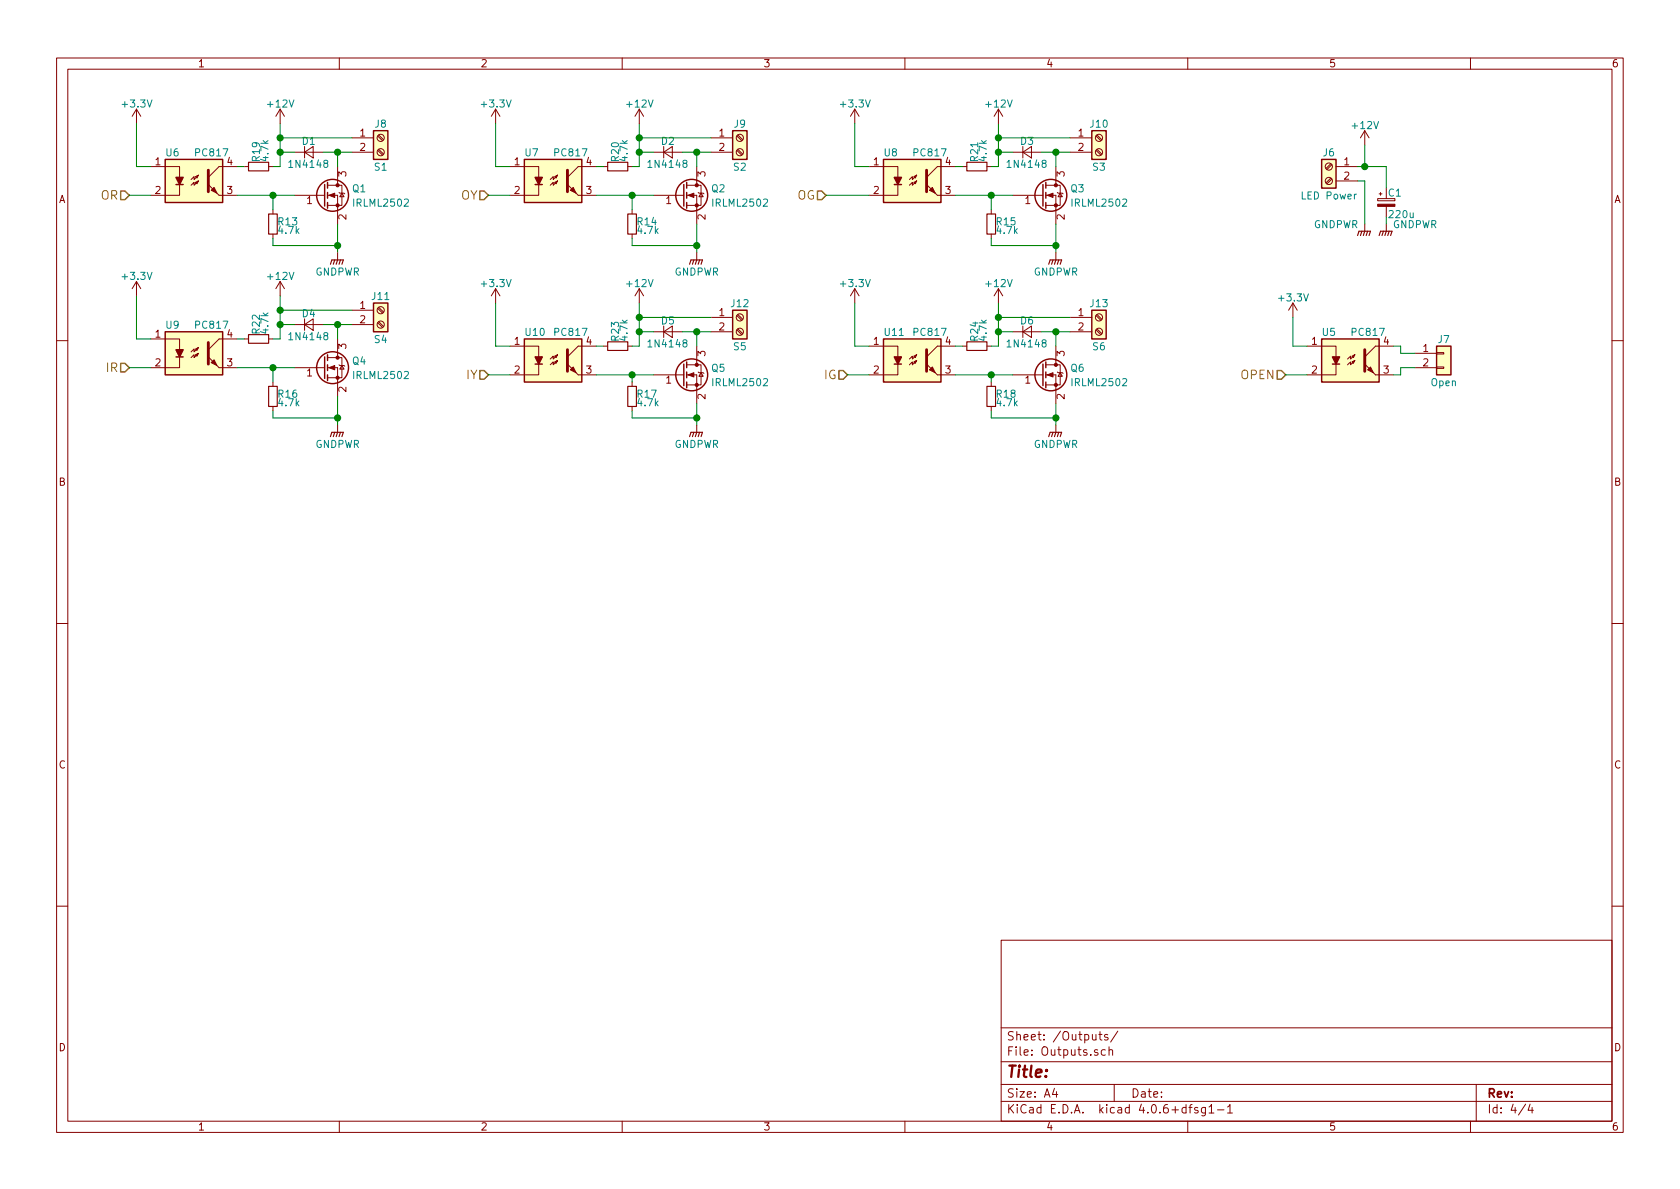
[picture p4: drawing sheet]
EESchema Schematic File Version 2
LIBS:power
LIBS:device
LIBS:switches
LIBS:relays
LIBS:motors
LIBS:transistors
LIBS:conn
LIBS:linear
LIBS:regul
LIBS:74xx
LIBS:cmos4000
LIBS:adc-dac
LIBS:memory
LIBS:xilinx
LIBS:microcontrollers
LIBS:dsp
LIBS:microchip
LIBS:analog_switches
LIBS:motorola
LIBS:texas
LIBS:intel
LIBS:audio
LIBS:interface
LIBS:digital-audio
LIBS:philips
LIBS:display
LIBS:cypress
LIBS:siliconi
LIBS:opto
LIBS:atmel
LIBS:contrib
LIBS:valves
LIBS:bluepill
LIBS:Connector
LIBS:bluepill-cache
EELAYER 25 0
EELAYER END
$Descr A4 11693 8268
encoding utf-8
Sheet 4 4
Title ""
Date ""
Rev ""
Comp ""
Comment1 ""
Comment2 ""
Comment3 ""
Comment4 ""
$EndDescr
$Comp
L PC817 U11
U 1 1
P 6350 2500
F 0 "U11" H 6150 2700 50  0000 L CNN
F 1 "PC817" H 6350 2700 50  0000 L CNN
F 2 "Housings_DIP:DIP-4_W7.62mm" H 6150 2300 50  0001 L CIN
F 3 "" H 6350 2500 50  0001 L CNN
	1    6350 2500
	1    0    0    -1  
$EndComp
Text HLabel 8950 2600 0    60   Input ~ 0
OPEN
Text HLabel 900  1350 0    60   Input ~ 0
OR
Text HLabel 3400 1350 0    60   Input ~ 0
OY
Text HLabel 5750 1350 0    60   Input ~ 0
OG
Text HLabel 900  2550 0    60   Input ~ 0
IR
Text HLabel 3400 2600 0    60   Input ~ 0
IY
Text HLabel 5900 2600 0    60   Input ~ 0
IG
$Comp
L R_Small R18
U 1 1
P 6900 2750
F 0 "R18" H 6930 2770 50  0000 L CNN
F 1 "4.7k" H 6930 2710 50  0000 L CNN
F 2 "Resistors_SMD:R_0603_HandSoldering" H 6900 2750 50  0001 C CNN
F 3 "" H 6900 2750 50  0001 C CNN
	1    6900 2750
	1    0    0    -1  
$EndComp
$Comp
L Q_NMOS_GSD Q6
U 1 1
P 7250 2600
F 0 "Q6" H 7450 2650 50  0000 L CNN
F 1 "IRLML2502" H 7450 2550 50  0000 L CNN
F 2 "TO_SOT_Packages_SMD:SOT-23" H 7450 2700 50  0001 C CNN
F 3 "" H 7250 2600 50  0001 C CNN
	1    7250 2600
	1    0    0    -1  
$EndComp
$Comp
L Screw_Terminal_01x02 J13
U 1 1
P 7650 2200
F 0 "J13" H 7650 2300 50  0000 C CNN
F 1 "S6" H 7650 2000 50  0000 C CNN
F 2 "TerminalBlock:TerminalBlock_bornier-2_P5.08mm" H 7650 2200 50  0001 C CNN
F 3 "" H 7650 2200 50  0001 C CNN
	1    7650 2200
	1    0    0    -1  
$EndComp
$Comp
L PC817 U10
U 1 1
P 3850 2500
F 0 "U10" H 3650 2700 50  0000 L CNN
F 1 "PC817" H 3850 2700 50  0000 L CNN
F 2 "Housings_DIP:DIP-4_W7.62mm" H 3650 2300 50  0001 L CIN
F 3 "" H 3850 2500 50  0001 L CNN
	1    3850 2500
	1    0    0    -1  
$EndComp
$Comp
L R_Small R17
U 1 1
P 4400 2750
F 0 "R17" H 4430 2770 50  0000 L CNN
F 1 "4.7k" H 4430 2710 50  0000 L CNN
F 2 "Resistors_SMD:R_0603_HandSoldering" H 4400 2750 50  0001 C CNN
F 3 "" H 4400 2750 50  0001 C CNN
	1    4400 2750
	1    0    0    -1  
$EndComp
$Comp
L Screw_Terminal_01x02 J12
U 1 1
P 5150 2200
F 0 "J12" H 5150 2300 50  0000 C CNN
F 1 "S5" H 5150 2000 50  0000 C CNN
F 2 "TerminalBlock:TerminalBlock_bornier-2_P5.08mm" H 5150 2200 50  0001 C CNN
F 3 "" H 5150 2200 50  0001 C CNN
	1    5150 2200
	1    0    0    -1  
$EndComp
$Comp
L PC817 U9
U 1 1
P 1350 2450
F 0 "U9" H 1150 2650 50  0000 L CNN
F 1 "PC817" H 1350 2650 50  0000 L CNN
F 2 "Housings_DIP:DIP-4_W7.62mm" H 1150 2250 50  0001 L CIN
F 3 "" H 1350 2450 50  0001 L CNN
	1    1350 2450
	1    0    0    -1  
$EndComp
$Comp
L R_Small R16
U 1 1
P 1900 2750
F 0 "R16" H 1930 2770 50  0000 L CNN
F 1 "4.7k" H 1930 2710 50  0000 L CNN
F 2 "Resistors_SMD:R_0603_HandSoldering" H 1900 2750 50  0001 C CNN
F 3 "" H 1900 2750 50  0001 C CNN
	1    1900 2750
	1    0    0    -1  
$EndComp
$Comp
L Q_NMOS_GSD Q4
U 1 1
P 2250 2550
F 0 "Q4" H 2450 2600 50  0000 L CNN
F 1 "IRLML2502" H 2450 2500 50  0000 L CNN
F 2 "TO_SOT_Packages_SMD:SOT-23" H 2450 2650 50  0001 C CNN
F 3 "" H 2250 2550 50  0001 C CNN
	1    2250 2550
	1    0    0    -1  
$EndComp
$Comp
L Screw_Terminal_01x02 J11
U 1 1
P 2650 2150
F 0 "J11" H 2650 2250 50  0000 C CNN
F 1 "S4" H 2650 1950 50  0000 C CNN
F 2 "TerminalBlock:TerminalBlock_bornier-2_P5.08mm" H 2650 2150 50  0001 C CNN
F 3 "" H 2650 2150 50  0001 C CNN
	1    2650 2150
	1    0    0    -1  
$EndComp
$Comp
L PC817 U8
U 1 1
P 6350 1250
F 0 "U8" H 6150 1450 50  0000 L CNN
F 1 "PC817" H 6350 1450 50  0000 L CNN
F 2 "Housings_DIP:DIP-4_W7.62mm" H 6150 1050 50  0001 L CIN
F 3 "" H 6350 1250 50  0001 L CNN
	1    6350 1250
	1    0    0    -1  
$EndComp
$Comp
L R_Small R15
U 1 1
P 6900 1550
F 0 "R15" H 6930 1570 50  0000 L CNN
F 1 "4.7k" H 6930 1510 50  0000 L CNN
F 2 "Resistors_SMD:R_0603_HandSoldering" H 6900 1550 50  0001 C CNN
F 3 "" H 6900 1550 50  0001 C CNN
	1    6900 1550
	1    0    0    -1  
$EndComp
$Comp
L Q_NMOS_GSD Q3
U 1 1
P 7250 1350
F 0 "Q3" H 7450 1400 50  0000 L CNN
F 1 "IRLML2502" H 7450 1300 50  0000 L CNN
F 2 "TO_SOT_Packages_SMD:SOT-23" H 7450 1450 50  0001 C CNN
F 3 "" H 7250 1350 50  0001 C CNN
	1    7250 1350
	1    0    0    -1  
$EndComp
$Comp
L Screw_Terminal_01x02 J10
U 1 1
P 7650 950
F 0 "J10" H 7650 1050 50  0000 C CNN
F 1 "S3" H 7650 750 50  0000 C CNN
F 2 "TerminalBlock:TerminalBlock_bornier-2_P5.08mm" H 7650 950 50  0001 C CNN
F 3 "" H 7650 950 50  0001 C CNN
	1    7650 950 
	1    0    0    -1  
$EndComp
$Comp
L PC817 U7
U 1 1
P 3850 1250
F 0 "U7" H 3650 1450 50  0000 L CNN
F 1 "PC817" H 3850 1450 50  0000 L CNN
F 2 "Housings_DIP:DIP-4_W7.62mm" H 3650 1050 50  0001 L CIN
F 3 "" H 3850 1250 50  0001 L CNN
	1    3850 1250
	1    0    0    -1  
$EndComp
$Comp
L R_Small R14
U 1 1
P 4400 1550
F 0 "R14" H 4430 1570 50  0000 L CNN
F 1 "4.7k" H 4430 1510 50  0000 L CNN
F 2 "Resistors_SMD:R_0603_HandSoldering" H 4400 1550 50  0001 C CNN
F 3 "" H 4400 1550 50  0001 C CNN
	1    4400 1550
	1    0    0    -1  
$EndComp
$Comp
L Q_NMOS_GSD Q2
U 1 1
P 4750 1350
F 0 "Q2" H 4950 1400 50  0000 L CNN
F 1 "IRLML2502" H 4950 1300 50  0000 L CNN
F 2 "TO_SOT_Packages_SMD:SOT-23" H 4950 1450 50  0001 C CNN
F 3 "" H 4750 1350 50  0001 C CNN
	1    4750 1350
	1    0    0    -1  
$EndComp
$Comp
L Screw_Terminal_01x02 J9
U 1 1
P 5150 950
F 0 "J9" H 5150 1050 50  0000 C CNN
F 1 "S2" H 5150 750 50  0000 C CNN
F 2 "TerminalBlock:TerminalBlock_bornier-2_P5.08mm" H 5150 950 50  0001 C CNN
F 3 "" H 5150 950 50  0001 C CNN
	1    5150 950 
	1    0    0    -1  
$EndComp
$Comp
L PC817 U6
U 1 1
P 1350 1250
F 0 "U6" H 1150 1450 50  0000 L CNN
F 1 "PC817" H 1350 1450 50  0000 L CNN
F 2 "Housings_DIP:DIP-4_W7.62mm" H 1150 1050 50  0001 L CIN
F 3 "" H 1350 1250 50  0001 L CNN
	1    1350 1250
	1    0    0    -1  
$EndComp
$Comp
L R_Small R13
U 1 1
P 1900 1550
F 0 "R13" H 1930 1570 50  0000 L CNN
F 1 "4.7k" H 1930 1510 50  0000 L CNN
F 2 "Resistors_SMD:R_0603_HandSoldering" H 1900 1550 50  0001 C CNN
F 3 "" H 1900 1550 50  0001 C CNN
	1    1900 1550
	1    0    0    -1  
$EndComp
$Comp
L Q_NMOS_GSD Q1
U 1 1
P 2250 1350
F 0 "Q1" H 2450 1400 50  0000 L CNN
F 1 "IRLML2502" H 2450 1300 50  0000 L CNN
F 2 "TO_SOT_Packages_SMD:SOT-23" H 2450 1450 50  0001 C CNN
F 3 "" H 2250 1350 50  0001 C CNN
	1    2250 1350
	1    0    0    -1  
$EndComp
$Comp
L Screw_Terminal_01x02 J8
U 1 1
P 2650 950
F 0 "J8" H 2650 1050 50  0000 C CNN
F 1 "S1" H 2650 750 50  0000 C CNN
F 2 "TerminalBlock:TerminalBlock_bornier-2_P5.08mm" H 2650 950 50  0001 C CNN
F 3 "" H 2650 950 50  0001 C CNN
	1    2650 950 
	1    0    0    -1  
$EndComp
$Comp
L PC817 U5
U 1 1
P 9400 2500
F 0 "U5" H 9200 2700 50  0000 L CNN
F 1 "PC817" H 9400 2700 50  0000 L CNN
F 2 "Housings_DIP:DIP-4_W7.62mm_LongPads" H 9200 2300 50  0001 L CIN
F 3 "" H 9400 2500 50  0001 L CNN
	1    9400 2500
	1    0    0    -1  
$EndComp
$Comp
L Conn_01x02 J7
U 1 1
P 10050 2450
F 0 "J7" H 10050 2550 50  0000 C CNN
F 1 "Open" H 10050 2250 50  0000 C CNN
F 2 "Connectors_JST:JST_EH_B02B-EH-A_02x2.50mm_Straight" H 10050 2450 50  0001 C CNN
F 3 "" H 10050 2450 50  0001 C CNN
	1    10050 2450
	1    0    0    -1  
$EndComp
$Comp
L +3.3V #PWR46
U 1 1
P 9000 2200
F 0 "#PWR46" H 9000 2050 50  0001 C CNN
F 1 "+3.3V" H 9000 2340 50  0000 C CNN
F 2 "" H 9000 2200 50  0001 C CNN
F 3 "" H 9000 2200 50  0001 C CNN
	1    9000 2200
	1    0    0    -1  
$EndComp
$Comp
L Screw_Terminal_01x02 J6
U 1 1
P 9250 1150
F 0 "J6" H 9250 1250 50  0000 C CNN
F 1 "LED Power" H 9250 950 50  0000 C CNN
F 2 "TerminalBlock:TerminalBlock_bornier-2_P5.08mm" H 9250 1150 50  0001 C CNN
F 3 "" H 9250 1150 50  0001 C CNN
	1    9250 1150
	-1   0    0    -1  
$EndComp
$Comp
L +12V #PWR47
U 1 1
P 9500 1000
F 0 "#PWR47" H 9500 850 50  0001 C CNN
F 1 "+12V" H 9500 1140 50  0000 C CNN
F 2 "" H 9500 1000 50  0001 C CNN
F 3 "" H 9500 1000 50  0001 C CNN
	1    9500 1000
	1    0    0    -1  
$EndComp
$Comp
L CP_Small C1
U 1 1
P 9650 1400
F 0 "C1" H 9660 1470 50  0000 L CNN
F 1 "220u" H 9660 1320 50  0000 L CNN
F 2 "Capacitors_THT:CP_Radial_D10.0mm_P3.50mm" H 9650 1400 50  0001 C CNN
F 3 "" H 9650 1400 50  0001 C CNN
	1    9650 1400
	1    0    0    -1  
$EndComp
$Comp
L Q_NMOS_GSD Q5
U 1 1
P 4750 2600
F 0 "Q5" H 4950 2650 50  0000 L CNN
F 1 "IRLML2502" H 4950 2550 50  0000 L CNN
F 2 "TO_SOT_Packages_SMD:SOT-23" H 4950 2700 50  0001 C CNN
F 3 "" H 4750 2600 50  0001 C CNN
	1    4750 2600
	1    0    0    -1  
$EndComp
$Comp
L GNDPWR #PWR45
U 1 1
P 7350 2950
F 0 "#PWR45" H 7350 2750 50  0001 C CNN
F 1 "GNDPWR" H 7350 2820 50  0000 C CNN
F 2 "" H 7350 2900 50  0001 C CNN
F 3 "" H 7350 2900 50  0001 C CNN
	1    7350 2950
	1    0    0    -1  
$EndComp
$Comp
L GNDPWR #PWR49
U 1 1
P 9650 1550
F 0 "#PWR49" H 9650 1350 50  0001 C CNN
F 1 "GNDPWR" H 9850 1550 50  0000 C CNN
F 2 "" H 9650 1500 50  0001 C CNN
F 3 "" H 9650 1500 50  0001 C CNN
	1    9650 1550
	1    0    0    -1  
$EndComp
$Comp
L GNDPWR #PWR48
U 1 1
P 9500 1550
F 0 "#PWR48" H 9500 1350 50  0001 C CNN
F 1 "GNDPWR" H 9300 1550 50  0000 C CNN
F 2 "" H 9500 1500 50  0001 C CNN
F 3 "" H 9500 1500 50  0001 C CNN
	1    9500 1550
	1    0    0    -1  
$EndComp
$Comp
L R_Small R19
U 1 1
P 1800 1150
F 0 "R19" H 1830 1170 50  0000 L CNN
F 1 "4.7k" H 1830 1110 50  0000 L CNN
F 2 "Resistors_SMD:R_0603_HandSoldering" H 1800 1150 50  0001 C CNN
F 3 "" H 1800 1150 50  0001 C CNN
	1    1800 1150
	0    -1   -1   0   
$EndComp
$Comp
L R_Small R20
U 1 1
P 4300 1150
F 0 "R20" H 4330 1170 50  0000 L CNN
F 1 "4.7k" H 4330 1110 50  0000 L CNN
F 2 "Resistors_SMD:R_0603_HandSoldering" H 4300 1150 50  0001 C CNN
F 3 "" H 4300 1150 50  0001 C CNN
	1    4300 1150
	0    -1   -1   0   
$EndComp
$Comp
L R_Small R21
U 1 1
P 6800 1150
F 0 "R21" H 6830 1170 50  0000 L CNN
F 1 "4.7k" H 6830 1110 50  0000 L CNN
F 2 "Resistors_SMD:R_0603_HandSoldering" H 6800 1150 50  0001 C CNN
F 3 "" H 6800 1150 50  0001 C CNN
	1    6800 1150
	0    -1   -1   0   
$EndComp
$Comp
L R_Small R22
U 1 1
P 1800 2350
F 0 "R22" H 1830 2370 50  0000 L CNN
F 1 "4.7k" H 1830 2310 50  0000 L CNN
F 2 "Resistors_SMD:R_0603_HandSoldering" H 1800 2350 50  0001 C CNN
F 3 "" H 1800 2350 50  0001 C CNN
	1    1800 2350
	0    -1   -1   0   
$EndComp
$Comp
L R_Small R23
U 1 1
P 4300 2400
F 0 "R23" H 4330 2420 50  0000 L CNN
F 1 "4.7k" H 4330 2360 50  0000 L CNN
F 2 "Resistors_SMD:R_0603_HandSoldering" H 4300 2400 50  0001 C CNN
F 3 "" H 4300 2400 50  0001 C CNN
	1    4300 2400
	0    -1   -1   0   
$EndComp
$Comp
L R_Small R24
U 1 1
P 6800 2400
F 0 "R24" H 6830 2420 50  0000 L CNN
F 1 "4.7k" H 6830 2360 50  0000 L CNN
F 2 "Resistors_SMD:R_0603_HandSoldering" H 6800 2400 50  0001 C CNN
F 3 "" H 6800 2400 50  0001 C CNN
	1    6800 2400
	0    -1   -1   0   
$EndComp
$Comp
L D_Small D6
U 1 1
P 7150 2300
F 0 "D6" H 7100 2380 50  0000 L CNN
F 1 "1N4148" H 7000 2220 50  0000 L CNN
F 2 "Diodes_SMD:D_MiniMELF" V 7150 2300 50  0001 C CNN
F 3 "" V 7150 2300 50  0001 C CNN
	1    7150 2300
	1    0    0    -1  
$EndComp
$Comp
L D_Small D5
U 1 1
P 4650 2300
F 0 "D5" H 4600 2380 50  0000 L CNN
F 1 "1N4148" H 4500 2220 50  0000 L CNN
F 2 "Diodes_SMD:D_MiniMELF" V 4650 2300 50  0001 C CNN
F 3 "" V 4650 2300 50  0001 C CNN
	1    4650 2300
	1    0    0    -1  
$EndComp
$Comp
L D_Small D4
U 1 1
P 2150 2250
F 0 "D4" H 2100 2330 50  0000 L CNN
F 1 "1N4148" H 2000 2170 50  0000 L CNN
F 2 "Diodes_SMD:D_MiniMELF" V 2150 2250 50  0001 C CNN
F 3 "" V 2150 2250 50  0001 C CNN
	1    2150 2250
	1    0    0    -1  
$EndComp
$Comp
L D_Small D3
U 1 1
P 7150 1050
F 0 "D3" H 7100 1130 50  0000 L CNN
F 1 "1N4148" H 7000 970 50  0000 L CNN
F 2 "Diodes_SMD:D_MiniMELF" V 7150 1050 50  0001 C CNN
F 3 "" V 7150 1050 50  0001 C CNN
	1    7150 1050
	1    0    0    -1  
$EndComp
$Comp
L D_Small D2
U 1 1
P 4650 1050
F 0 "D2" H 4600 1130 50  0000 L CNN
F 1 "1N4148" H 4500 970 50  0000 L CNN
F 2 "Diodes_SMD:D_MiniMELF" V 4650 1050 50  0001 C CNN
F 3 "" V 4650 1050 50  0001 C CNN
	1    4650 1050
	1    0    0    -1  
$EndComp
$Comp
L D_Small D1
U 1 1
P 2150 1050
F 0 "D1" H 2100 1130 50  0000 L CNN
F 1 "1N4148" H 2000 970 50  0000 L CNN
F 2 "Diodes_SMD:D_MiniMELF" V 2150 1050 50  0001 C CNN
F 3 "" V 2150 1050 50  0001 C CNN
	1    2150 1050
	1    0    0    -1  
$EndComp
$Comp
L +3.3V #PWR41
U 1 1
P 5950 2100
F 0 "#PWR41" H 5950 1950 50  0001 C CNN
F 1 "+3.3V" H 5950 2240 50  0000 C CNN
F 2 "" H 5950 2100 50  0001 C CNN
F 3 "" H 5950 2100 50  0001 C CNN
	1    5950 2100
	1    0    0    -1  
$EndComp
$Comp
L +12V #PWR43
U 1 1
P 6950 2100
F 0 "#PWR43" H 6950 1950 50  0001 C CNN
F 1 "+12V" H 6950 2240 50  0000 C CNN
F 2 "" H 6950 2100 50  0001 C CNN
F 3 "" H 6950 2100 50  0001 C CNN
	1    6950 2100
	1    0    0    -1  
$EndComp
Wire Wire Line
	6950 850  6950 1150
Connection ~ 4850 1050
Connection ~ 4450 1050
Wire Wire Line
	4450 1050 4550 1050
Wire Wire Line
	4450 850  4450 1150
Connection ~ 2350 1050
Connection ~ 1950 1050
Wire Wire Line
	1950 1050 2050 1050
Wire Wire Line
	1950 850  1950 1150
Wire Wire Line
	4850 2800 4850 2950
Wire Wire Line
	4400 2900 4850 2900
Wire Wire Line
	4400 2850 4400 2900
Connection ~ 6950 2200
Wire Wire Line
	9000 2400 9000 2200
Connection ~ 6950 2300
Wire Wire Line
	6950 2300 7050 2300
Wire Wire Line
	6950 2100 6950 2400
Connection ~ 7350 2300
Wire Wire Line
	7350 2300 7350 2400
Wire Wire Line
	7250 2300 7450 2300
Wire Wire Line
	5950 2100 5950 2400
Wire Wire Line
	1950 1150 1900 1150
Wire Wire Line
	1650 1150 1700 1150
Wire Wire Line
	4450 1150 4400 1150
Wire Wire Line
	4150 1150 4200 1150
Wire Wire Line
	6950 1150 6900 1150
Wire Wire Line
	6650 1150 6700 1150
Wire Wire Line
	1950 2350 1900 2350
Wire Wire Line
	1650 2350 1700 2350
Wire Wire Line
	4450 2400 4400 2400
Wire Wire Line
	4150 2400 4200 2400
Wire Wire Line
	6950 2400 6900 2400
Wire Wire Line
	6650 2400 6700 2400
Wire Wire Line
	9650 1150 9650 1300
Wire Wire Line
	9650 1550 9650 1500
Connection ~ 9500 1150
Wire Wire Line
	9500 1250 9500 1550
Wire Wire Line
	9450 1250 9500 1250
Wire Wire Line
	9500 1150 9500 1000
Wire Wire Line
	9450 1150 9650 1150
Connection ~ 1950 950 
Connection ~ 7350 2900
Wire Wire Line
	9750 2450 9850 2450
Wire Wire Line
	9750 2400 9750 2450
Wire Wire Line
	9700 2400 9750 2400
Wire Wire Line
	9750 2550 9850 2550
Wire Wire Line
	9750 2600 9750 2550
Wire Wire Line
	9700 2600 9750 2600
Wire Wire Line
	1050 1150 950  1150
Wire Wire Line
	3550 1150 3450 1150
Wire Wire Line
	6050 1150 5950 1150
Wire Wire Line
	1050 2350 950  2350
Wire Wire Line
	3550 2400 3450 2400
Wire Wire Line
	5950 2400 6050 2400
Wire Wire Line
	9100 2400 9000 2400
Wire Wire Line
	5900 2600 6050 2600
Wire Wire Line
	3400 2600 3550 2600
Wire Wire Line
	900  2550 1050 2550
Wire Wire Line
	5750 1350 6050 1350
Wire Wire Line
	3400 1350 3550 1350
Wire Wire Line
	900  1350 1050 1350
Wire Wire Line
	8950 2600 9100 2600
Connection ~ 1950 2150
Connection ~ 6950 950 
Connection ~ 4450 950 
Wire Wire Line
	1900 1700 2350 1700
Wire Wire Line
	1900 1700 1900 1650
Wire Wire Line
	1950 950  2450 950 
Wire Wire Line
	2350 1050 2350 1150
Wire Wire Line
	2250 1050 2450 1050
Wire Wire Line
	2350 1550 2350 1750
Connection ~ 1900 1350
Wire Wire Line
	1900 1450 1900 1350
Wire Wire Line
	1650 1350 2050 1350
Wire Wire Line
	4400 1700 4850 1700
Wire Wire Line
	4400 1700 4400 1650
Wire Wire Line
	4450 950  4950 950 
Wire Wire Line
	4850 1050 4850 1150
Wire Wire Line
	4750 1050 4950 1050
Wire Wire Line
	4850 1550 4850 1750
Connection ~ 4400 1350
Wire Wire Line
	4400 1450 4400 1350
Wire Wire Line
	4150 1350 4550 1350
Wire Wire Line
	6900 1700 7350 1700
Wire Wire Line
	6900 1700 6900 1650
Wire Wire Line
	6950 950  7450 950 
Wire Wire Line
	7250 1050 7450 1050
Wire Wire Line
	7350 1550 7350 1750
Connection ~ 6900 1350
Wire Wire Line
	6900 1450 6900 1350
Wire Wire Line
	6650 1350 7050 1350
Wire Wire Line
	1900 2900 2350 2900
Wire Wire Line
	1900 2900 1900 2850
Wire Wire Line
	1950 2150 2450 2150
Wire Wire Line
	2350 2250 2350 2350
Wire Wire Line
	2350 2750 2350 2950
Connection ~ 1900 2550
Wire Wire Line
	1900 2650 1900 2550
Wire Wire Line
	1650 2550 2050 2550
Wire Wire Line
	4450 2200 4950 2200
Connection ~ 4400 2600
Wire Wire Line
	4400 2650 4400 2600
Wire Wire Line
	4150 2600 4550 2600
Wire Wire Line
	6900 2900 7350 2900
Wire Wire Line
	6900 2900 6900 2850
Wire Wire Line
	6950 2200 7450 2200
Wire Wire Line
	7350 2800 7350 2950
Connection ~ 6900 2600
Wire Wire Line
	6900 2650 6900 2600
Wire Wire Line
	6650 2600 7050 2600
Wire Wire Line
	7050 1050 6950 1050
Connection ~ 6950 1050
Wire Wire Line
	1950 2050 1950 2350
Wire Wire Line
	2250 2250 2450 2250
Connection ~ 2350 2250
Wire Wire Line
	2050 2250 1950 2250
Connection ~ 1950 2250
Wire Wire Line
	4450 2100 4450 2400
Wire Wire Line
	4550 2300 4450 2300
Connection ~ 4450 2300
Wire Wire Line
	4750 2300 4950 2300
Wire Wire Line
	4850 2400 4850 2300
Connection ~ 4850 2300
$Comp
L +3.3V #PWR40
U 1 1
P 5950 850
F 0 "#PWR40" H 5950 700 50  0001 C CNN
F 1 "+3.3V" H 5950 990 50  0000 C CNN
F 2 "" H 5950 850 50  0001 C CNN
F 3 "" H 5950 850 50  0001 C CNN
	1    5950 850 
	1    0    0    -1  
$EndComp
$Comp
L +12V #PWR42
U 1 1
P 6950 850
F 0 "#PWR42" H 6950 700 50  0001 C CNN
F 1 "+12V" H 6950 990 50  0000 C CNN
F 2 "" H 6950 850 50  0001 C CNN
F 3 "" H 6950 850 50  0001 C CNN
	1    6950 850 
	1    0    0    -1  
$EndComp
Wire Wire Line
	5950 1150 5950 850 
$Comp
L GNDPWR #PWR44
U 1 1
P 7350 1750
F 0 "#PWR44" H 7350 1550 50  0001 C CNN
F 1 "GNDPWR" H 7350 1620 50  0000 C CNN
F 2 "" H 7350 1700 50  0001 C CNN
F 3 "" H 7350 1700 50  0001 C CNN
	1    7350 1750
	1    0    0    -1  
$EndComp
$Comp
L GNDPWR #PWR38
U 1 1
P 4850 1750
F 0 "#PWR38" H 4850 1550 50  0001 C CNN
F 1 "GNDPWR" H 4850 1620 50  0000 C CNN
F 2 "" H 4850 1700 50  0001 C CNN
F 3 "" H 4850 1700 50  0001 C CNN
	1    4850 1750
	1    0    0    -1  
$EndComp
$Comp
L GNDPWR #PWR39
U 1 1
P 4850 2950
F 0 "#PWR39" H 4850 2750 50  0001 C CNN
F 1 "GNDPWR" H 4850 2820 50  0000 C CNN
F 2 "" H 4850 2900 50  0001 C CNN
F 3 "" H 4850 2900 50  0001 C CNN
	1    4850 2950
	1    0    0    -1  
$EndComp
$Comp
L GNDPWR #PWR32
U 1 1
P 2350 1750
F 0 "#PWR32" H 2350 1550 50  0001 C CNN
F 1 "GNDPWR" H 2350 1620 50  0000 C CNN
F 2 "" H 2350 1700 50  0001 C CNN
F 3 "" H 2350 1700 50  0001 C CNN
	1    2350 1750
	1    0    0    -1  
$EndComp
$Comp
L GNDPWR #PWR33
U 1 1
P 2350 2950
F 0 "#PWR33" H 2350 2750 50  0001 C CNN
F 1 "GNDPWR" H 2350 2820 50  0000 C CNN
F 2 "" H 2350 2900 50  0001 C CNN
F 3 "" H 2350 2900 50  0001 C CNN
	1    2350 2950
	1    0    0    -1  
$EndComp
$Comp
L +3.3V #PWR34
U 1 1
P 3450 850
F 0 "#PWR34" H 3450 700 50  0001 C CNN
F 1 "+3.3V" H 3450 990 50  0000 C CNN
F 2 "" H 3450 850 50  0001 C CNN
F 3 "" H 3450 850 50  0001 C CNN
	1    3450 850 
	1    0    0    -1  
$EndComp
$Comp
L +3.3V #PWR35
U 1 1
P 3450 2100
F 0 "#PWR35" H 3450 1950 50  0001 C CNN
F 1 "+3.3V" H 3450 2240 50  0000 C CNN
F 2 "" H 3450 2100 50  0001 C CNN
F 3 "" H 3450 2100 50  0001 C CNN
	1    3450 2100
	1    0    0    -1  
$EndComp
$Comp
L +12V #PWR36
U 1 1
P 4450 850
F 0 "#PWR36" H 4450 700 50  0001 C CNN
F 1 "+12V" H 4450 990 50  0000 C CNN
F 2 "" H 4450 850 50  0001 C CNN
F 3 "" H 4450 850 50  0001 C CNN
	1    4450 850 
	1    0    0    -1  
$EndComp
$Comp
L +12V #PWR37
U 1 1
P 4450 2100
F 0 "#PWR37" H 4450 1950 50  0001 C CNN
F 1 "+12V" H 4450 2240 50  0000 C CNN
F 2 "" H 4450 2100 50  0001 C CNN
F 3 "" H 4450 2100 50  0001 C CNN
	1    4450 2100
	1    0    0    -1  
$EndComp
Wire Wire Line
	3450 1150 3450 850 
Connection ~ 4850 1700
Wire Wire Line
	3450 2400 3450 2100
Connection ~ 4450 2200
Connection ~ 4850 2900
$Comp
L +12V #PWR30
U 1 1
P 1950 850
F 0 "#PWR30" H 1950 700 50  0001 C CNN
F 1 "+12V" H 1950 990 50  0000 C CNN
F 2 "" H 1950 850 50  0001 C CNN
F 3 "" H 1950 850 50  0001 C CNN
	1    1950 850 
	1    0    0    -1  
$EndComp
$Comp
L +12V #PWR31
U 1 1
P 1950 2050
F 0 "#PWR31" H 1950 1900 50  0001 C CNN
F 1 "+12V" H 1950 2190 50  0000 C CNN
F 2 "" H 1950 2050 50  0001 C CNN
F 3 "" H 1950 2050 50  0001 C CNN
	1    1950 2050
	1    0    0    -1  
$EndComp
$Comp
L +3.3V #PWR28
U 1 1
P 950 850
F 0 "#PWR28" H 950 700 50  0001 C CNN
F 1 "+3.3V" H 950 990 50  0000 C CNN
F 2 "" H 950 850 50  0001 C CNN
F 3 "" H 950 850 50  0001 C CNN
	1    950  850 
	1    0    0    -1  
$EndComp
$Comp
L +3.3V #PWR29
U 1 1
P 950 2050
F 0 "#PWR29" H 950 1900 50  0001 C CNN
F 1 "+3.3V" H 950 2190 50  0000 C CNN
F 2 "" H 950 2050 50  0001 C CNN
F 3 "" H 950 2050 50  0001 C CNN
	1    950  2050
	1    0    0    -1  
$EndComp
Wire Wire Line
	950  1150 950  850 
Connection ~ 2350 1700
Wire Wire Line
	950  2350 950  2050
Connection ~ 2350 2900
Connection ~ 7350 1700
Wire Wire Line
	7350 1150 7350 1050
Connection ~ 7350 1050
$EndSCHEMATC
